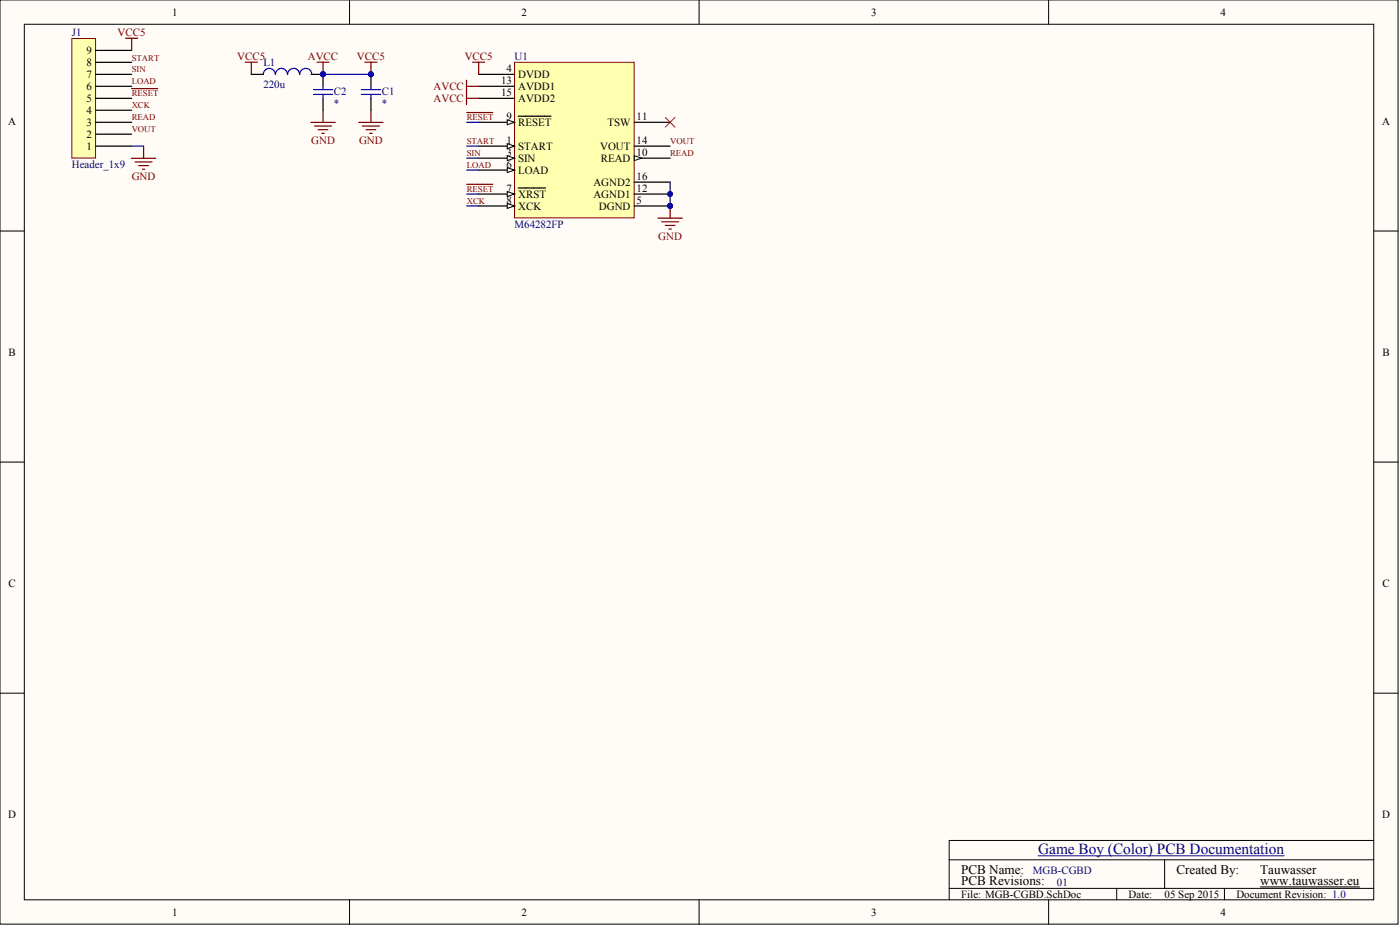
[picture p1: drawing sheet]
<svg xmlns="http://www.w3.org/2000/svg" width="243mm" height="161mm" viewBox="0 0 243 161" stroke-linecap="round" stroke-linejoin="round" font-family="sans-serif">
<g fill="#fffcf8" stroke="#000" stroke-width=".17">
<path d="M0 0h243.1v160.5h-243.1z"/>
<path d="M4.2 4.2h234.6v152.1h-234.6z"/>
</g>
<g fill="none" stroke="#000" stroke-width=".17">
<path d="M60.8 0v4.2M121.5 0v4.2M182.3 0v4.2M0 40.1h4.2M238.9 40.1h4.2M0 80.3h4.2M238.9 80.3h4.2M0 120.4h4.2M238.9 120.4h4.2M60.8 156.3v4.3M121.5 156.3v4.3M165 154.3h73.9"/>
<path d="M165 149.4h73.9M182.3 156.3v4.3M194.2 154.3v2M202.5 149.4v4.9M212.9 154.3v2M219.1 154.1h17.3M238.9 146h-73.9v10.3"/>
</g>
<path d="M180.5 148.7h42.8" fill="none" stroke="#000080" stroke-width=".17"/>
<path d="M89.5 10.8h20.8v27.1h-20.8z" fill="#ffffb0" stroke="#800000" stroke-width=".17"/>
<path d="M83.2 21.2h6.3" fill="none" stroke="#000" stroke-width=".21"/>
<path d="M88.2 20.8l1.3 .4-1.3 .5z" fill="#fffcf8" stroke="#000" stroke-width=".17"/>
<path d="M90.1 20.2h5.7M110.3 27.5h6.2" fill="none" stroke="#000" stroke-width=".21"/>
<path d="M110.3 27.1l1.3 .4-1.3 .4z" fill="#fffcf8" stroke="#000" stroke-width=".17"/>
<path d="M83.2 15h6.3M83.2 17.1h6.3M83.2 25.4h6.3M110.3 21.2h6.2M110.3 33.7h6.2M110.3 25.4h6.2M110.3 31.6h6.2" fill="none" stroke="#000" stroke-width=".21"/>
<circle cx="116.5" cy="33.7" r=".41" fill="#000080" stroke="#000080" stroke-width=".17"/>
<path d="M88.2 25l1.3 .4-1.3 .4z" fill="#fffcf8" stroke="#000" stroke-width=".17"/>
<path d="M83.2 27.5h6.3" fill="none" stroke="#000" stroke-width=".21"/>
<path d="M88.2 27.1l1.3 .4-1.3 .4z" fill="#fffcf8" stroke="#000" stroke-width=".17"/>
<path d="M83.2 12.9h6.3M83.2 29.5h6.3M110.3 35.8h6.2" fill="none" stroke="#000" stroke-width=".21"/>
<circle cx="116.5" cy="35.8" r=".41" fill="#000080" stroke="#000080" stroke-width=".17"/>
<path d="M88.2 29.1l1.3 .4-1.3 .5z" fill="#fffcf8" stroke="#000" stroke-width=".17"/>
<path d="M83.2 33.7h6.3" fill="none" stroke="#000" stroke-width=".21"/>
<path d="M88.2 33.3l1.3 .4-1.3 .4z" fill="#fffcf8" stroke="#000" stroke-width=".17"/>
<path d="M83.2 35.8h6.3M90.1 32.7h4.8" fill="none" stroke="#000" stroke-width=".21"/>
<path d="M88.2 35.4l1.3 .4-1.3 .4z" fill="#fffcf8" stroke="#000" stroke-width=".17"/>
<g fill="#000080" stroke="#000080" stroke-width=".17">
<circle cx="116.5" cy="33.7" r=".41"/>
<circle cx="116.5" cy="35.8" r=".41"/>
</g>
<path d="M12.5 6.7h4.1v20.8h-4.1z" fill="#ffffb0" stroke="#800000" stroke-width=".17"/>
<g fill="none" stroke="#000" stroke-width=".21">
<path d="M16.6 19.2h6.3M16.6 17.1h6.3M16.6 15h6.3M16.6 12.9h6.3M16.6 10.8h6.3M16.6 8.8h6.3M43.7 12.9h2.1M54.1 12.9h2.1v2.1M56.2 17.1v2.1M64.5 12.9v2.1M64.5 17.1v2.1M16.6 25.4h6.3"/>
<path d="M16.6 23.3h6.3M16.6 21.2h6.3"/>
</g>
<g fill="none" stroke="#800000" stroke-width=".21">
<path d="M21.8 6.6h2.2M22.9 6.6v2.2M22.9 15.4h4.5M42.6 10.8h2.2M43.7 10.8v2.1M55.1 10.8h2.1M56.2 10.8v2.1M56.2 19.2v2.1M63.4 10.8h2.2M64.5 10.8v2.1M64.5 19.2v2.1M81.1 13.9v4.2"/>
<path d="M81.1 15h2.1M81.1 17.1h2.1M81.2 19.6h4.5M82.2 10.8h2.1M83.2 10.8v2.1M22.9 27.5h4.2M23.5 28.1h2.9M24.1 28.8h1.7M24.8 29.4h.4M25 25.4v2.1M54.1 21.3h4.2M54.7 21.9h2.9"/>
<path d="M55.3 22.5h1.7M56 23.2h.4M62.4 21.3h4.2M63 21.9h3M63.6 22.5h1.7M64.3 23.2h.4M81.2 32h4.5M114.4 37.9h4.2M115 38.5h3M115.7 39.2h1.7M116.3 39.8h.4M116.5 35.8v2.1"/>
</g>
<g fill="#000080" stroke="#000080" stroke-width=".17">
<circle cx="116.5" cy="35.8" r=".41"/>
<circle cx="64.5" cy="12.9" r=".41"/>
<circle cx="56.2" cy="12.9" r=".41"/>
</g>
<path d="M56.2 12.9h8.3M22.9 25.4h2.1M81.2 21.2h2M81.2 25.4h2M81.2 27.5h2M81.2 29.5h2M81.2 33.7h2M81.2 35.8h2M116.5 31.6v4.2" fill="none" stroke="#000080" stroke-width=".21"/>
<path d="M115.7 20.4l1.7 1.7M117.4 20.4l-1.7 1.7" fill="none" stroke="#f00" stroke-width=".17"/>
<path d="M47.9 12.9a1.04 1.04 0 0 0-1.1-1 1.04 1.04 0 0 0-1 1M50 12.9a1.04 1.04 0 0 0-1.1-1 1.04 1.04 0 0 0-1 1M52.1 12.9a1.04 1.04 0 0 0-1-1 1.04 1.04 0 0 0-1.1 1M54.2 12.9a1.04 1.04 0 0 0-1-1 1.04 1.04 0 0 0-1.1 1M54.5 15.6h3.3M54.5 16.4h3.3M56.2 15v.6M56.2 16.4v.7M62.8 15.6h3.4M62.8 16.4h3.4M64.5 15v.6M64.5 16.4v.7" fill="none" stroke="#00f" stroke-width=".21"/>
<text font-size="2.7" fill="#000080" x="180.5" y="148.4">Game Boy (Color) PCB Documentation</text>
<g font-size="2.3">
<text x="167.1" y="151.8">PCB Name:</text>
<text x="167.1" y="153.8">PCB Revisions:</text>
<text x="204.6" y="151.8">Created By:</text>
<text x="219.1" y="151.8">Tauwasser</text>
<text x="219.1" y="153.8">www.tauwasser.eu</text>
</g>
<g font-size="1.9">
<text x="29.9" y="2.7">1</text>
<text x="90.7" y="2.7">2</text>
<text x="151.5" y="2.7">3</text>
<text x="212.2" y="2.7">4</text>
<text x="15.1" y="11.5">8</text>
<text x="15.1" y="9.4">9</text>
<text x="15.1" y="17.7">5</text>
<text x="15.1" y="15.6">6</text>
<text x="15.1" y="13.6">7</text>
<text x="87.1" y="14.6">13</text>
<text x="87.1" y="16.7">15</text>
<text x="88.1" y="12.5">4</text>
<text x="90.1" y="15.6">AVDD1</text>
<text x="90.1" y="17.7">AVDD2</text>
<text x="90.1" y="13.6">DVDD</text>
<text x="1.4" y="21.8">A</text>
<text x="15.1" y="23.9">2</text>
<text x="15.1" y="21.9">3</text>
<text x="15.1" y="19.8">4</text>
<text x="88.1" y="20.8">9</text>
<text x="90.1" y="21.9">RESET</text>
<text x="105.6" y="21.9">TSW</text>
<text x="110.7" y="20.8">11</text>
<text x="240.3" y="21.8">A</text>
<text x="15.1" y="26">1</text>
<text x="88.1" y="25">1</text>
<text x="88.1" y="27.1">3</text>
<text x="88.1" y="29.1">6</text>
<text x="90.1" y="26">START</text>
<text x="90.1" y="28.1">SIN</text>
<text x="104.3" y="26">VOUT</text>
<text x="104.4" y="28.1">READ</text>
<text x="110.7" y="27.1">10</text>
<text x="110.7" y="25">14</text>
<text x="88.1" y="33.3">7</text>
<text x="88.1" y="35.4">8</text>
<text x="90.1" y="30.2">LOAD</text>
<text x="90.1" y="34.4">XRST</text>
<text x="103.2" y="34.4">AGND1</text>
<text x="103.2" y="32.3">AGND2</text>
<text x="110.7" y="33.3">12</text>
<text x="110.7" y="31.2">16</text>
<text x="110.7" y="35.4">5</text>
<text x="90.1" y="36.4">XCK</text>
<text x="104.1" y="36.4">DGND</text>
<text x="1.5" y="61.9">B</text>
<text x="240.4" y="61.9">B</text>
<text x="1.5" y="102">C</text>
<text x="240.4" y="102">C</text>
<text x="1.4" y="142.2">D</text>
<text x="240.3" y="142.2">D</text>
<text x="29.9" y="159.1">1</text>
<text x="90.7" y="159.1">2</text>
<text x="151.5" y="159.1">3</text>
<text x="167.1" y="156">File: MGB-CGBD.SchDoc</text>
<text x="196.2" y="156">Date:</text>
<text x="202.5" y="156">05 Sep 2015</text>
<text x="212.2" y="159.1">4</text>
<text x="215" y="156">Document Revision: 1.0</text>
</g>
<g font-size="1.9" fill="#000080">
<text x="12.5" y="6.3">J1</text>
<text x="45.8" y="11.5">L1</text>
<text x="89.5" y="10.4">U1</text>
<text x="45.8" y="15.2">220u</text>
<text x="58" y="16.5">C2</text>
<text x="66.4" y="16.5">C1</text>
<text x="58" y="18.6">*</text>
<text x="66.4" y="18.6">*</text>
<text x="12.5" y="29.2">Header_1x9</text>
<text x="89.5" y="39.6">M64282FP</text>
<text x="179.6" y="151.8">MGB-CGBD</text>
<text x="183.8" y="153.9">01</text>
</g>
<g font-size="1.9" fill="#800000">
<text x="20.4" y="6.2">VCC5</text>
<text x="41.3" y="10.4">VCC5</text>
<text x="53.5" y="10.4">AVCC</text>
<text x="62.1" y="10.4">VCC5</text>
<text x="80.8" y="10.4">VCC5</text>
<text x="75.4" y="15.6">AVCC</text>
<text x="75.4" y="17.7">AVCC</text>
<text x="54.1" y="25.1">GND</text>
<text x="62.4" y="25.1">GND</text>
<text x="22.9" y="31.3">GND</text>
<text x="114.4" y="41.7">GND</text>
</g>
<g font-size="1.5" fill="#800000">
<text x="22.9" y="10.5">START</text>
<text x="22.9" y="16.7">RESET</text>
<text x="22.9" y="14.7">LOAD</text>
<text x="22.9" y="12.6">SIN</text>
<text x="22.9" y="23">VOUT</text>
<text x="22.9" y="20.9">READ</text>
<text x="22.9" y="18.8">XCK</text>
<text x="81.2" y="20.9">RESET</text>
<text x="81.2" y="25.1">START</text>
<text x="81.2" y="27.1">SIN</text>
<text x="81.2" y="29.2">LOAD</text>
<text x="116.5" y="25.1">VOUT</text>
<text x="116.5" y="27.1">READ</text>
<text x="81.2" y="33.4">RESET</text>
<text x="81.2" y="35.5">XCK</text>
</g>
</svg>
